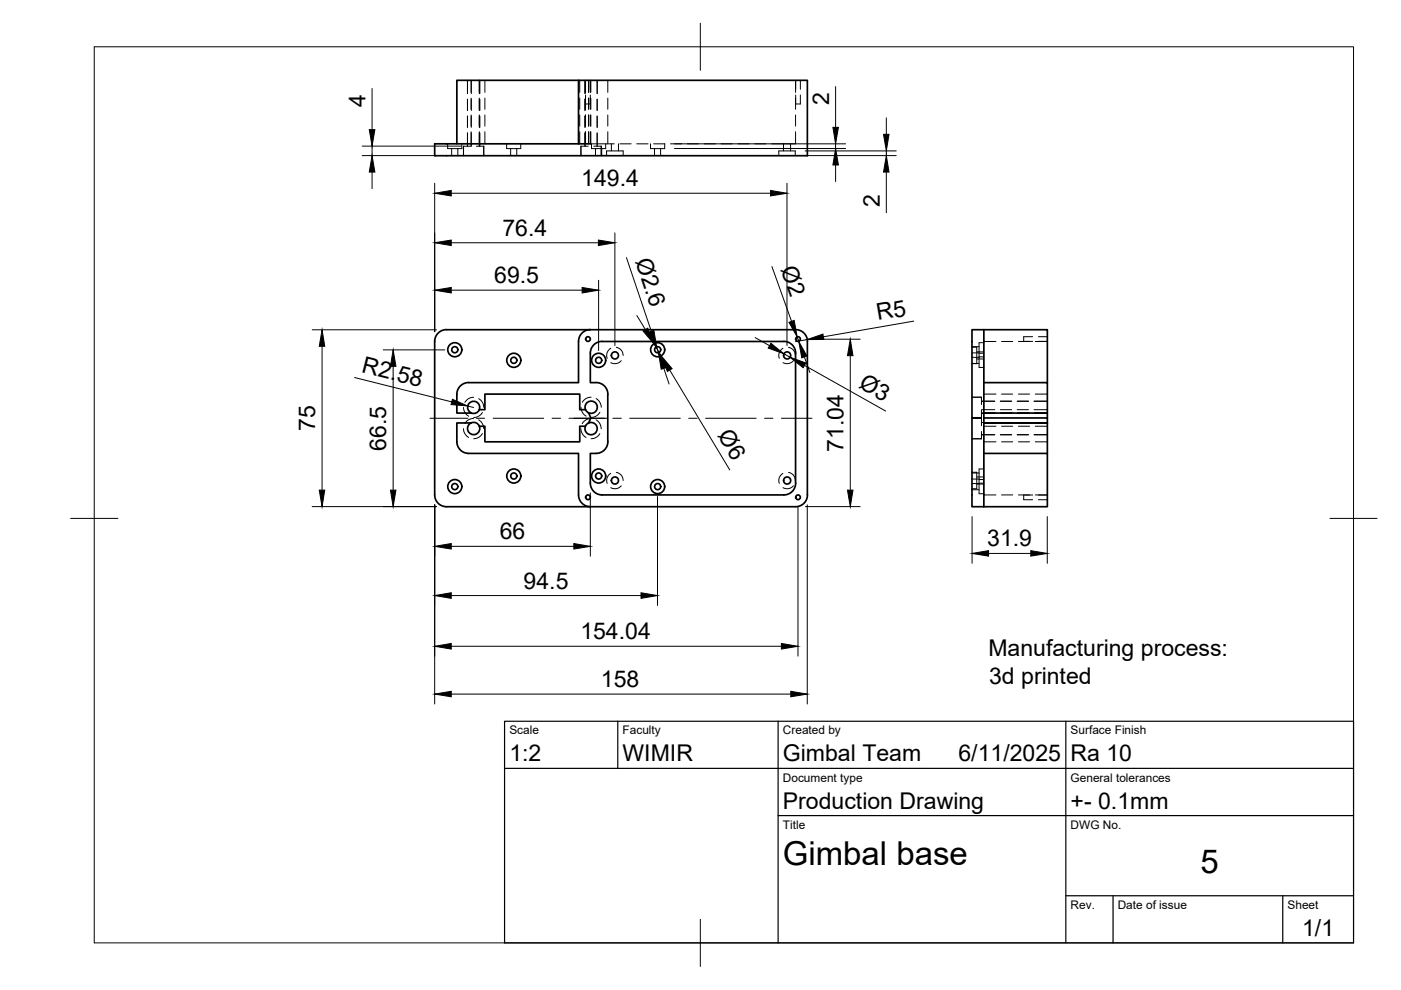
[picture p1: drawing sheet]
<svg xmlns="http://www.w3.org/2000/svg" width="297mm" height="210mm" viewBox="0 0 297 210" stroke-linecap="round" stroke-linejoin="round" font-family="sans-serif">
<!-- layer: Visible -->
<g fill="none" stroke="#000" stroke-width=".36">
<path d="M122.7 17h-25.8v13.5M122.7 30.5v-13.5h48.5v16h-79v-2.5h33M94.7 69.9h74M94.7 69.9a2.51 2.51 0 0 0-2.5 2.5v32.5a2.51 2.51 0 0 0 2.5 2.5h74a2.51 2.51 0 0 0 2.5-2.5M125.2 69.9a2.51 2.51 0 0 0-2.5 2.5v8.7h-23.3M127.7 72.4h38.5a2.51 2.51 0 0 1 2.5 2.5M127.7 72.4a2.51 2.51 0 0 0-2.5 2.5v6.2h1.2M168.7 74.9v27.5M168.7 69.9a2.51 2.51 0 0 1 2.5 2.5M171.2 72.4v32.5M206.1 69.9h2.5v37.5h-2.5zM208.6 69.9h13.5v11.2"/>
<path d="M96.9 93.6a2.51 2.51 0 0 0 2.5 2.5M96.9 83.6v4h3M99.4 96.1h23.3v8.8a2.51 2.51 0 0 0 2.5 2.5M99.4 81.1a2.51 2.51 0 0 0-2.5 2.5M99.9 89.7h-3v3.9M101.6 90.4h1.2v3.3h20.1v-3.3h1.2M101.6 86.9h1.2v-3.3h20.1v3.3h1.2M124.8 87.5l.5 1.1-.5 1.1M124.8 89.7l-.7 .7M124.8 89.7a1.3 1.3 0 0 1 1.8 1 1.3 1.3 0 0 1-1.5 1.5 1.3 1.3 0 0 1-1-1.8M126.4 81.1a2.51 2.51 0 0 1 2.5 2.5M128.9 83.6v10"/>
<path d="M128.9 93.6a2.51 2.51 0 0 1-2.5 2.5h-1.2v6.3M208.6 96.1h13.5v11.3h-13.5M208.6 88.6h13.5v1.1h-13.5h13.5v6.4M208.6 81.1h13.5v6.5h-13.5M222.1 87.6v1M125.2 102.4a2.51 2.51 0 0 0 2.5 2.5M168.7 102.4a2.51 2.51 0 0 1-2.5 2.5h-38.5"/>
<circle cx="96.4" cy="74.2" r="1.49"/>
<circle cx="96.4" cy="74.2" r=".65"/>
<circle cx="108.9" cy="76.4" r="1.49"/>
<circle cx="108.9" cy="76.4" r=".65"/>
<circle cx="124.7" cy="71.9" r=".5"/>
<circle cx="126.9" cy="76.4" r="1.49"/>
<circle cx="126.9" cy="76.4" r=".65"/>
<circle cx="130.4" cy="75.4" r=".75"/>
<circle cx="139.4" cy="74.2" r="1.49"/>
<circle cx="139.4" cy="74.2" r=".65"/>
<circle cx="166.9" cy="75.4" r=".75"/>
<circle cx="169.2" cy="71.9" r=".5"/>
<circle cx="100.4" cy="90.9" r="1.3"/>
<circle cx="100.4" cy="86.4" r="1.29"/>
<circle cx="125.3" cy="86.3" r="1.3"/>
<circle cx="96.4" cy="103.2" r="1.49"/>
<circle cx="96.4" cy="103.2" r=".65"/>
<circle cx="108.9" cy="100.9" r="1.49"/>
<circle cx="108.9" cy="100.9" r=".65"/>
<circle cx="124.7" cy="105.4" r=".5"/>
<circle cx="126.9" cy="100.9" r="1.49"/>
<circle cx="126.9" cy="100.9" r=".65"/>
<circle cx="130.4" cy="101.9" r=".75"/>
<circle cx="139.4" cy="103.2" r="1.49"/>
<circle cx="139.4" cy="103.2" r=".65"/>
<circle cx="166.9" cy="101.9" r=".75"/>
<circle cx="169.2" cy="105.4" r=".5"/>
</g>
<!-- layer: Hidden -->
<g fill="none" stroke="#000" stroke-width=".21">
<path d="M99.1 17v2.8M99.9 17v2.6M99.9 17v2.8M101.6 17v2.8M101.7 17v2.8M102.8 17v2.6M122.9 17v2.6M124 17v2.8M124.1 17v2.6M124.8 17v2.6M125.2 17v2.6M125.3 17v2.6"/>
<path d="M126.6 17v2.8M128.9 17v2.6M168.7 17v2.6M168.7 17v1.9M169.7 17v1.9M94.9 30.5v1h3v-1M95.8 31.5v1.5M97.1 31.5v1.5M99.1 21v2.4M99.1 24.6v2.4M99.1 28.2v2.8M99.8 31h-1.5v2"/>
<path d="M99.9 20.8v2.4M99.9 24.4v2.3M99.9 27.9v3.1M99.9 21v2.4M99.9 24.6v2.4M99.9 28.2v2.8M101 31h1.6M101.6 20.8v2.6M101.6 24.4v2.6M101.6 27.9v3.1M101.6 30.5v.5M101.7 21v2.4"/>
<path d="M101.7 24.6v2.4M101.7 28.2v2.8M102.6 31h.1M102.6 31v2M102.8 20.8v2.4M102.8 24.4v2.3M102.8 27.9v2.6M107.4 30.5v1h3v-1M108.3 31.5v1.5M109.6 31.5v1.5M122.9 20.8v2.4M122.9 24.4v2.3"/>
<path d="M122.9 27.9v2.6M124 21v2.4M124 24.6v2.4M124 28.2v2.8M124.1 24.4v2.3M124.1 27.9v2.6M124.1 22h1.1M124.1 20.1v3.1M124.7 31h-1.5v2M124.8 20.8v2.4M124.8 24.4v2.3M124.8 27.9v2.6"/>
<path d="M125.2 27.9v2.6h5M125.2 20.1v3.1M125.2 24.4v2.3M125.3 20.8v2.4M125.3 24.4v2.3M125.3 27.9v2.6M125.4 30.5v1h3v-1M125.9 31h1.6M126.3 31.5v1.5M126.6 21v2.4M126.6 24.6v2.4M126.6 28.2v2.8"/>
<path d="M127.5 31h.1M127.5 31v2M127.6 31.5v1.5M128.6 33v-1h3.5v1M128.9 20.8v2.4M128.9 24.4v2.3M128.9 27.9v2.6M129.6 30.5v1.5M131.1 30.5v1.5M131.4 30.5h2.4M135 30.5h2.4M137.9 30.5v1h3v-1"/>
<path d="M138.6 30.5h2.4M138.8 31.5v1.5M140.1 31.5v1.5M142.2 30.5h2.3M145.7 30.5h2.4M149.3 30.5h2.4M152.9 30.5h2.4M156.4 30.5h2.4M160 30.5h2.4M165.1 33v-1h3.5v1M166.1 30.5v1.5M167.6 30.5v1.5"/>
<path d="M168.7 27.9v2.6h-5.1M168.7 20.8v2.4M168.7 24.4v2.3M168.7 20.1v1.9h1v-1.9M129.5 73.8a1.73 1.73 0 0 0-.8 2.2M130.7 73.7a1.73 1.73 0 0 1 1.4 1.7M131.7 76.5a1.76 1.76 0 0 1-2.2 .4M166 73.8a1.69 1.69 0 0 0-.8 2.2M167.2 73.7a1.69 1.69 0 0 1 1.4 1.7M168.2 76.5a1.74 1.74 0 0 1-2.2 .4M206.1 73.6h1v3.5h-1M206.1 73.5h1.5"/>
<path d="M206.1 74.8h1.5M206.1 77.1h1.5M206.1 75.8h1.5M207.1 76.1h1.5M207.1 74.6h1.5M207.6 75.7v2.2h1M207.6 75.7h1M207.6 74.9h1M208.6 72.7h-1v3M208.6 72.4h2.6M212.3 72.4h2.4M218.9 71.4h-1.9v1"/>
<path d="M218.9 72.4h-3M219.5 72.4h2.6M220.2 71.4h1.9M98.3 86.4l.2 1 .9 .9M98.3 90.9l.2 1 .9 .8M100.4 84.2l-.3 .1a2.11 2.11 0 0 0-1.5 1M100.4 88.7h-.3a2.04 2.04 0 0 0-1.5 1.1M101.5 89l.7 .7 .4 1.2M101.5 84.5l.7 .7 .4 1.2M102.3 87.4l-.3 .5-.7 .4-.9 .2M102.3 91.9l-.6 .7-1.3 .4M123.2 90.9l.2 1 .8 .8"/>
<path d="M123.2 86.4l.2 .9 .9 .9M125.3 88.7l-1.1 .3-.8 .8M125.3 84.2l-1.1 .3-.7 .8M126.4 84.5l.7 .7 .4 1.2M126.4 89l.2 .1a2.13 2.13 0 0 1 .9 1.8M127.2 91.9l-.6 .7-1.3 .4M127.2 87.4l-.3 .4a2.03 2.03 0 0 1-1.6 .7M206.1 84.2h2v1.6M206.1 88.7h2v1.6M206.1 93h2M208.1 87v1.5h-2M208.1 91.5v1.5"/>
<path d="M208.1 93h.1M208.1 86.9h2.8M208.1 89.6h2.8M208.1 92.2h2.8M208.1 85.1h2.8M208.6 99.4h-1v5.3h1M208.6 90.4h2.6M208.6 93.7h2.6M208.6 89.7h2.6M208.6 83.6h2.6M210.9 87.6l-2.8 .1M211.2 87.5l-3.1 .1"/>
<path d="M212.1 86.9h2.4M212.1 87.6h2.4M212.1 89.6h2.4M212.1 92.2h2.4M212.1 85.1h2.4M212.3 90.4h2.4M212.3 93.7h2.4M212.3 89.7h2.4M212.3 83.6h2.4M214.7 87.5l-2.6 .1M215.7 86.9h2.4M215.7 87.6h2.4"/>
<path d="M215.7 89.6h2.4M215.7 92.2h2.4M215.7 85.1h2.4M215.9 90.4h2.4M215.9 93.7h2.4M215.9 89.7h2.4M215.9 83.6h2.4M218.3 87.5l-2.6 .1M219.2 87.6h2.9M219.2 86.9h2.9M219.2 89.6h2.9M219.2 92.2h2.9"/>
<path d="M219.2 85.1h2.9M219.5 90.4h2.6M219.5 93.7h2.6M219.5 89.7h2.6M219.5 83.6h2.6M129.5 100.4a1.73 1.73 0 0 0-.8 2.1M130.7 100.2a1.74 1.74 0 0 1 1.4 1.7M131.7 103a1.73 1.73 0 0 1-2.2 .4M166 100.4a1.69 1.69 0 0 0-.8 2.1M167.2 100.2a1.7 1.7 0 0 1 1.4 1.7M168.2 103a1.71 1.71 0 0 1-2.2 .4M206.1 100.1h1v3.5h-1"/>
<path d="M206.1 102.5h1.5M206.1 103.8h1.5M206.1 101.6h1.5M206.1 100.3h1.5M207.1 102.6h1.5M207.1 101.1h1.5M207.6 101.7h1M207.6 102.4h1M208.6 104.9h2.6M212.3 104.9h2.4M215.9 104.9l3 .1M217 105v1h1.9"/>
<path d="M219.5 104.9h2.6M220.2 106h1.9"/>
</g>
<!-- layer: BORDER -->
<path d="M20 9.9h267v190h-267zM148.5 4.9v10M15 109.9h10M282 109.9h10M148.5 194.9v10" fill="none" stroke="#000" stroke-width=".21"/>
<!-- layer: FD_Dimensions -->
<g fill="none" stroke="#000" stroke-width=".21">
<path d="M78.9 18.8v8.7M177.2 18.4v8.6M76.8 33h15.8M76.8 31h21M78.9 31v2M78.9 36.5v3.5M92.2 38.9v31.4M143 31.5h36.3M143 30.5h36.3M166.9 38.9v34.4M170.7 32h19.3M170.8 33h19.2"/>
<path d="M177.2 30.5v1M177.2 35v3.5M187.9 25v3.5M187.9 32v1M187.9 36.5v8.6M95.7 41h67.7M95.7 51.5h31.2M126.9 59.4v14.9M130.4 49.4v23.9M132.8 54.6l5.3 15.6M163.7 56.5l4.1 11.6M66.2 69.9h26.4"/>
<path d="M68.3 73.4v30.5M81.3 74.2h13M83.4 77.7v26.2M95.7 61.5h27.7M135 66.9l1.8 3M138.6 72.9l1.6 2.6M139.2 73.6l.4 1.2M140.7 78.1l1.2 3.3M142 78.5l12.7 21.1M160.1 71.6l3.1 1.7M166.2 75l1.3 .7M169 71.4l.4 1"/>
<path d="M170.5 75.7l1.2 3.3M170.6 77.5l17.2 9.7M171.1 72l-2.4 .4M171.3 71.9h11.1M180.3 75.4v28.5M193.7 68.1l-19.1 3.3M75.2 80l20.6 5.2M99.2 86.1l1.2 .3M66.2 107.4h26.4M92.2 107v42.3M95.7 115.8h26M125.2 104.5v13.4"/>
<path d="M139.4 105.3v23.1M169.2 107.5v31.6M170.8 107.4h11.6M171.2 107v42.3M206.1 109.5v9.9M209.6 117.3h8.9M222 109.5v9.9M95.7 137h70M95.7 126.3h40.2M95.7 147.2h72"/>
</g>
<g fill="#000" stroke="#000" stroke-width=".21">
<path d="M78.9 33l.6 3.5h-1.2zM78.3 27.5h1.2l-.6 3.5zM177.2 31.5l.6 3.5h-1.2zM176.6 27h1.2l-.6 3.5zM187.3 28.5h1.2l-.6 3.5zM187.9 33l.6 3.5h-1.2zM92.2 41l3.5-.6v1.1zM92.2 51.5l3.5-.6v1.2zM126.9 50.9l3.5 .6-3.5 .6zM163.4 40.4l3.5 .6-3.5 .5zM68.3 69.9l.6 3.5h-1.2zM83.4 74.2l.5 3.5h-1.1z"/>
<path d="M92.2 61.5l3.5-.5v1.1zM123.4 61l3.5 .5-3.5 .6zM136.3 70.2l1-.6 1.3 3.3zM137.5 70.4l1.1-.3 .6 3.5zM139.6 74.8l1.7 3.1-1.1 .4zM140.2 75.5l2.3 2.7-1 .6zM163.4 72.8l2.8 2.2-3.3-1.2zM167.3 68.3l1.1-.4 .6 3.5zM167.5 75.7l3.4 1.3-.6 1zM169.4 72.4l1.7 3.1-1.1 .4zM171.1 72l3.4-1.2 .2 1.2zM180.3 71.9l.5 3.5h-1.1z"/>
<path d="M95.9 84.7l3.3 1.4-3.6-.3zM67.7 103.9h1.2l-.6 3.5zM82.8 103.9h1.1l-.5 3.5zM92.2 115.8l3.5-.6v1.2zM121.7 115.2l3.5 .6-3.5 .6zM179.7 103.9h1.1l-.5 3.5zM206.1 117.3l3.5-.6v1.2zM218.5 116.7l3.5 .6-3.5 .6zM92.2 137l3.5-.6v1.2zM92.2 126.3l3.5-.6v1.2zM135.9 125.7l3.5 .6-3.5 .6zM165.7 136.4l3.5 .6-3.5 .6z"/>
<path d="M92.2 147.2l3.5-.6v1.1zM167.7 146.6l3.5 .6-3.5 .5z"/>
</g>
<!-- layer: Smart Centers -->
<path d="M91.2 88.7h8M101 88.7h1.8M104.6 88.7h10.7M117.1 88.7h1.8M120.6 88.7h8.1M129.9 88.7h1.8M133.5 88.7h10.7M146 88.7h1.8M149.6 88.7h10.7M162.1 88.7h1.8M165.7 88.7h6.5" fill="none" stroke="#000" stroke-width=".21"/>
<!-- layer: TITLEBLOCK -->
<path d="M107 152.9h180v47h-180zM131 152.9v10M165 152.9v47M226 152.9v47M107 162.9h180M165 172.9h122M226 189.9h61M236 189.9v10M272 189.9v10" fill="none" stroke="#000" stroke-width=".25"/>
<g font-size="7">
<text x="166" y="183.4">Gimbal base</text>
<text x="254.5" y="185.2">5</text>
</g>
<g font-size="4.9">
<text x="77.5" y="22.7" transform="rotate(-90 77.5 22.7)">4</text>
<text x="175.8" y="22.2" transform="rotate(-90 175.8 22.2)">2</text>
<text x="123.3" y="39.5">149.4</text>
<text x="186.5" y="43.9" transform="rotate(-90 186.5 43.9)">2</text>
<text x="106.5" y="50">76.4</text>
<text x="134.7" y="55.3" transform="rotate(71 134.7 55.3)">Ø2.6</text>
<text x="165.5" y="57.1" transform="rotate(70 165.5 57.1)">Ø2</text>
<text x="104.8" y="60.1">69.5</text>
<text x="186.1" y="67.9" transform="rotate(-10 186.1 67.9)">R5</text>
<text x="76.5" y="78.9" transform="rotate(14 76.5 78.9)">R2.58</text>
<text x="181.8" y="82" transform="rotate(29 181.8 82)">Ø3</text>
<text x="66.8" y="91.4" transform="rotate(-90 66.8 91.4)">75</text>
<text x="81.9" y="95.6" transform="rotate(-90 81.9 95.6)">66.5</text>
<text x="152.1" y="92.3" transform="rotate(59 152.1 92.3)">Ø6</text>
<text x="178.8" y="95.8" transform="rotate(-90 178.8 95.8)">71.04</text>
<text x="106" y="114.4">66</text>
<text x="209.3" y="115.9">31.9</text>
<text x="111" y="124.8">94.5</text>
<text x="123" y="135.6">154.04</text>
<text x="209.5" y="139.1">Manufacturing process:</text>
<text x="127.4" y="145.7">158</text>
<text x="209.7" y="145">3d printed</text>
<text x="108" y="161.4">1:2</text>
<text x="132" y="161.4">WIMIR</text>
<text x="166" y="161.4">Gimbal Team</text>
<text x="203.2" y="161.4">6/11/2025</text>
<text x="227" y="161.4">Ra 10</text>
<text x="166" y="171.4">Production Drawing</text>
<text x="227" y="171.4">+- 0.1mm</text>
<text x="276.1" y="198.6">1/1</text>
</g>
<g font-size="2.5">
<text x="108" y="155.7">Scale</text>
<text x="132" y="155.7">Faculty</text>
<text x="166" y="155.7">Created by</text>
<text x="227" y="155.7">Surface Finish</text>
<text x="166" y="165.7">Document type</text>
<text x="227" y="165.7">General tolerances</text>
<text x="166" y="175.7">Title</text>
<text x="227" y="175.7">DWG No.</text>
<text x="227" y="192.7">Rev.</text>
<text x="237" y="192.7">Date of issue</text>
<text x="273" y="192.7">Sheet</text>
</g>
</svg>
